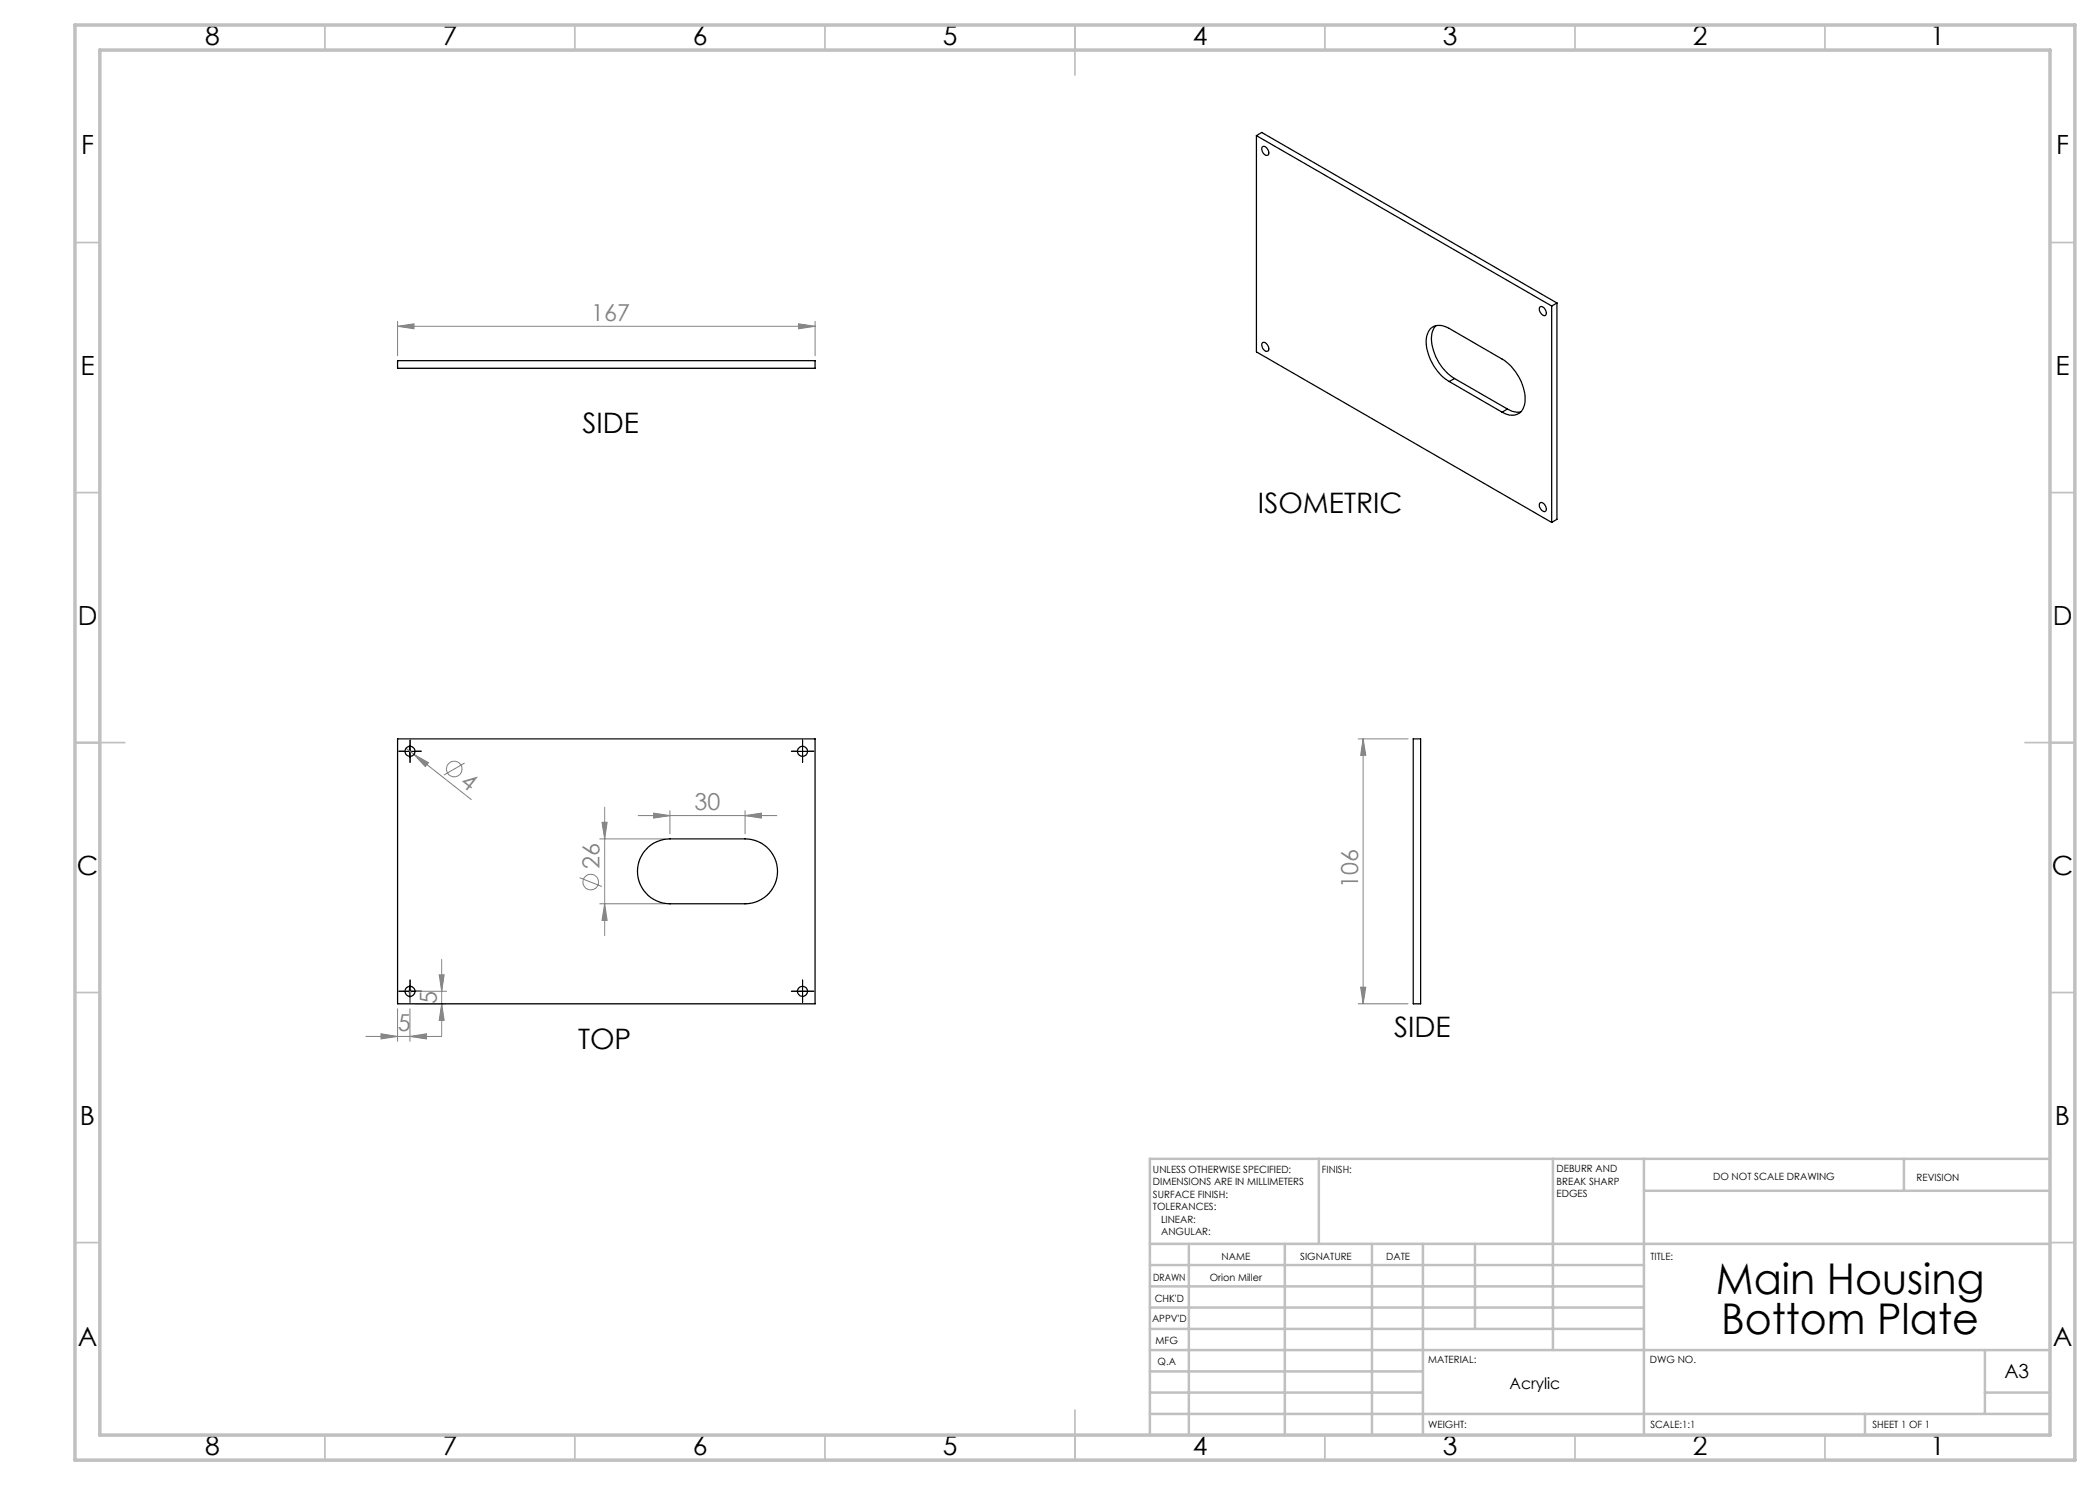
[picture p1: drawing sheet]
<svg xmlns="http://www.w3.org/2000/svg" width="420mm" height="297mm" viewBox="0 0 420 297" stroke-linecap="round" stroke-linejoin="round" font-family="sans-serif">
<g fill="none" stroke="#808080" stroke-width=".2">
<path d="M79.5 65.3l3.3-.5v1zM79.5 64.3v6.9M79.5 65.3h83.5M159.7 64.8l3.3 .5-3.3 .5zM163 64.3v6.9M81.2 149.6l1.6 1.3M82.8 150.9l2.9 1.6-.6 .8zM82.8 150.9l11.5 9M92.9 152.6l-4.1 2.4M271.6 147.8h10M272.6 147.8l.6 3.3h-1.1zM272.6 147.8v53"/>
<path d="M115.9 175.5l4.5 1.8M119.9 167.8h13.1M120.4 164.5h1l-.5 3.3zM120.9 161.4v25.7M127.6 163.1h27.8M130.7 162.6l3.3 .5-3.3 .5zM134 162.1v4.7M149 163.1l3.3-.5v1zM149 162.1v4.7M83 198.3h6.3M87.8 195h1l-.5 3.3zM88.3 191.9v15.2"/>
<path d="M119.9 180.8h13.1M120.9 180.8l.5 3.3h-1zM272.1 197.4h1.1l-.6 3.4zM73.2 207.3h15.1M76.2 206.8l3.3 .5-3.3 .5zM79.5 201.8v6.5M82 207.3l3.3-.5v1zM82 201.8v6.5M83 200.8h6.3M88.3 200.8l.5 3.3h-1zM271.6 200.8h10"/>
<circle cx="90.8" cy="153.8" r="1.56"/>
<circle cx="118.2" cy="176.4" r="1.56"/>
</g>
<path d="M81.5 198.3h1M81.6 197.9l.7 .7M82 197.8v1M82.3 197.9l-.7 .7" fill="none" stroke="#c0c0c0" stroke-width=".2"/>
<g fill="none" stroke="#000" stroke-width=".2" stroke-dasharray="15.2 1.3 1.3 1.3">
<path d="M80.8 150.2h-1M82 149v-1M82 151.5v1M83.3 150.2h1M159.3 150.2h-1M160.5 149v-1M160.5 151.5v1M161.8 150.2h1M80.8 198.2h-1M82 197v-1M82 199.5v1M83.3 198.2h1"/>
<path d="M159.3 198.2h-1M160.5 197v-1M160.5 199.5v1M161.8 198.2h1"/>
</g>
<path d="M80.8 150.3h2.5M82 149v2.5M159.2 150.3h2.5M160.5 149v2.5M80.8 198.3h2.5M82 197v2.5M159.2 198.3h2.5M160.5 197v2.5" fill="none" stroke="#000" stroke-width=".2"/>
<path d="M79.5 200.7h2.5M82 200.7v-2.5" fill="none" stroke="#c0c0c0" stroke-width=".2" stroke-dasharray="15.2 1.3 1.3 1.3"/>
<g fill="none" stroke="#c0c0c0" stroke-width=".35">
<path d="M65 5v5M115 5v5M165 5v5M215 5v10M265 5v5M315 5v5M365 5v5M15 48.5h5M410 48.5h5M15 98.5h5M410 98.5h5M15 148.5h10"/>
<path d="M405 148.5h10M15 198.5h5M410 198.5h5M15 248.5h5M410 248.5h5M65 287v5M115 287v5M165 287v5M215 282v10M265 287v5M315 287v5M365 287v5"/>
</g>
<g fill="none" stroke="#c0c0c0" stroke-width=".5">
<path d="M263.8 231.8v17M310.6 231.8v38.2M328.8 231.8v55.2M328.8 238.2h81.2M380.8 231.8v6.4M410 231.8h-180v55.2M230 248.8h180M230 257.3h98.8M230 253h98.8M237.8 248.8v38.2M257 248.8v38.2M274.4 248.8v38.2"/>
<path d="M284.6 248.8v38.2M295 248.8v17M230 265.8h98.8M230 261.5h98.8M230 278.5h54.6M230 274.3h54.6M230 270h180M397 278.5h13M397 270v12.8M230 282.8h180M373 282.8v4.2"/>
</g>
<path d="M15 5h400v287h-400zM20 10h390v277h-390z" fill="none" stroke="#c0c0c0" stroke-width=".7"/>
<g fill="#808080">
<path d="M82.8 150.9l2.9 1.6-.6 .8z"/>
<path d="M82 207.3l3.3-.5v1zM76.2 206.8l3.3 .5-3.3 .5z"/>
<path d="M88.3 200.8l.5 3.3h-1zM87.8 195h1l-.5 3.3z"/>
<path d="M149 163.1l3.3-.5v1zM130.7 162.6l3.3 .5-3.3 .5z"/>
<path d="M79.5 65.3l3.3-.5v1zM159.7 64.8l3.3 .5-3.3 .5z"/>
<path d="M120.9 180.8l.5 3.3h-1zM120.4 164.5h1l-.5 3.3z"/>
<path d="M272.6 147.8l.6 3.3h-1.1zM272.1 197.4h1.1l-.6 3.4z"/>
</g>
<g fill="none" stroke="#000" stroke-width=".25">
<path d="M251.3 27.1v43.3l59 34.1M251.3 27.1l59 34.1M251.3 27.1l1-.6 59.1 34.1M252.4 29.4a.84 .84 0 0 1 1.3 .7l.1 .3a.55 .55 0 0 1-.4 .7 .55 .55 0 0 1-.7-.4l-.3-.7zM79.5 72.1h83.5v1.6h-83.5zM252.4 68.6a.84 .84 0 0 1 1.3 .7l.1 .3a.55 .55 0 0 1-.4 .7 .55 .55 0 0 1-.7-.4l-.3-.7zM287.2 65.2a5 5 0 0 0-.5 4.9 10.1 10.1 0 0 0 4.2 5.6M289.8 76.3a9.9 9.9 0 0 1-4.5-9 2.61 2.61 0 0 1 4-1.9l11.1 6.4a9.8 9.8 0 0 1 4.5 9 2.63 2.63 0 0 1-4 1.9l-.5-.3M289.8 76.3l10.6 6.1M290.9 75.7l-1.1 .6M290.9 75.7l10.6 6.1M307.9 61.5a1.05 1.05 0 0 1 1.1 .2 1.05 1.05 0 0 1 .2 1.1v.2a.84 .84 0 0 1-1.3-.7z"/>
<path d="M310.3 61.2v43.3M311.4 60.6v43.3l-1.1 .6M311.4 60.6l-1.1 .6M301.5 81.8l1.4 .6h1.3M301.5 81.8l-1.1 .6M307.9 100.6a1.05 1.05 0 0 1 1.1 .3 1.05 1.05 0 0 1 .2 1.1v.2a.84 .84 0 0 1-1.3-.7zM79.5 147.8h83.5v53h-83.5zM282.6 147.8h1.5v53h-1.5zM129.6 169.4a6.8 6.8 0 0 1 4.4-1.6h15a6.5 6.5 0 0 1 6.5 6.5 6.5 6.5 0 0 1-6.5 6.5h-15a6.5 6.5 0 0 1-6.1-4.2 6.5 6.5 0 0 1 1.7-7.2z"/>
<circle cx="82" cy="150.3" r="1"/>
<circle cx="160.5" cy="150.3" r="1"/>
<circle cx="82" cy="198.3" r="1"/>
<circle cx="160.5" cy="198.3" r="1"/>
</g>
<g font-size="8.5">
<text x="343.2" y="258.8">Main Housing</text>
<text x="344.2" y="266.9">Bottom Plate</text>
</g>
<g font-size="5.6">
<text x="116.5" y="86.6">SIDE</text>
<text x="251.6" y="102.5">ISOMETRIC</text>
<text x="115.6" y="209.9">TOP</text>
<text x="278.8" y="207.4">SIDE</text>
</g>
<g font-size="5.3">
<text x="41" y="9">8</text>
<text x="88.5" y="9">7</text>
<text x="138.5" y="9">6</text>
<text x="188.5" y="9">5</text>
<text x="238.5" y="9">4</text>
<text x="288.5" y="9">3</text>
<text x="338.5" y="9">2</text>
<text x="386" y="9">1</text>
<text x="16.2" y="30.7">F</text>
<text x="411.2" y="30.7">F</text>
<text x="16.1" y="75">E</text>
<text x="411.1" y="75">E</text>
<text x="15.5" y="125">D</text>
<text x="410.5" y="125">D</text>
<text x="15.4" y="175">C</text>
<text x="410.4" y="175">C</text>
<text x="16" y="225">B</text>
<text x="411" y="225">B</text>
<text x="15.5" y="269.2">A</text>
<text x="410.5" y="269.2">A</text>
<text x="41" y="291">8</text>
<text x="88.5" y="291">7</text>
<text x="138.5" y="291">6</text>
<text x="188.5" y="291">5</text>
<text x="238.5" y="291">4</text>
<text x="288.5" y="291">3</text>
<text x="338.5" y="291">2</text>
<text x="386" y="291">1</text>
</g>
<g font-size="4.7" fill="#808080">
<text x="118.3" y="64.2">167</text>
<text x="91.8" y="156.7" transform="rotate(38 91.8 156.7)">4</text>
<text x="138.9" y="162.1">30</text>
<text x="119.9" y="173.8" transform="rotate(-90 119.9 173.8)">26</text>
<text x="271.6" y="177.6" transform="rotate(-90 271.6 177.6)">106</text>
<text x="87.3" y="200.7" transform="rotate(-90 87.3 200.7)">5</text>
<text x="79.5" y="206.2">5</text>
</g>
<text font-size="3.9" x="400.9" y="275.5">A3</text>
<text font-size="3.2" x="301.9" y="277.9">Acrylic</text>
<g font-size="2">
<text x="230.6" y="234.6">UNLESS OTHERWISE SPECIFIED:</text>
<text x="230.6" y="237.1">DIMENSIONS ARE IN MILLIMETERS</text>
<text x="230.6" y="239.6">SURFACE FINISH:</text>
<text x="264.4" y="234.6">FINISH:</text>
<text x="311.3" y="234.5">DEBURR AND</text>
<text x="311.3" y="237">BREAK SHARP</text>
<text x="311.3" y="239.5">EDGES</text>
<text x="342.6" y="236">DO NOT SCALE DRAWING</text>
<text x="383.3" y="236.2">REVISION</text>
<text x="230.6" y="242.1">TOLERANCES:</text>
<text x="232.2" y="244.6">LINEAR:</text>
<text x="232.2" y="247.1">ANGULAR:</text>
<text x="244.3" y="252">NAME</text>
<text x="260" y="251.9">SIGNATURE</text>
<text x="277.2" y="251.9">DATE</text>
<text x="330.1" y="251.9">TITLE:</text>
<text x="230.6" y="256.1">DRAWN</text>
<text x="241.9" y="256.1">Orion Miller</text>
<text x="230.9" y="260.3">CHK'D</text>
<text x="230.4" y="264.4">APPV'D</text>
<text x="231.1" y="268.8">MFG</text>
<text x="231.5" y="273">Q.A</text>
<text x="285.6" y="272.5">MATERIAL:</text>
<text x="330" y="272.5">DWG NO.</text>
<text x="285.6" y="285.5">WEIGHT:</text>
<text x="330.1" y="285.6">SCALE:1:1</text>
<text x="374.5" y="285.6">SHEET 1 OF 1</text>
</g>
</svg>
